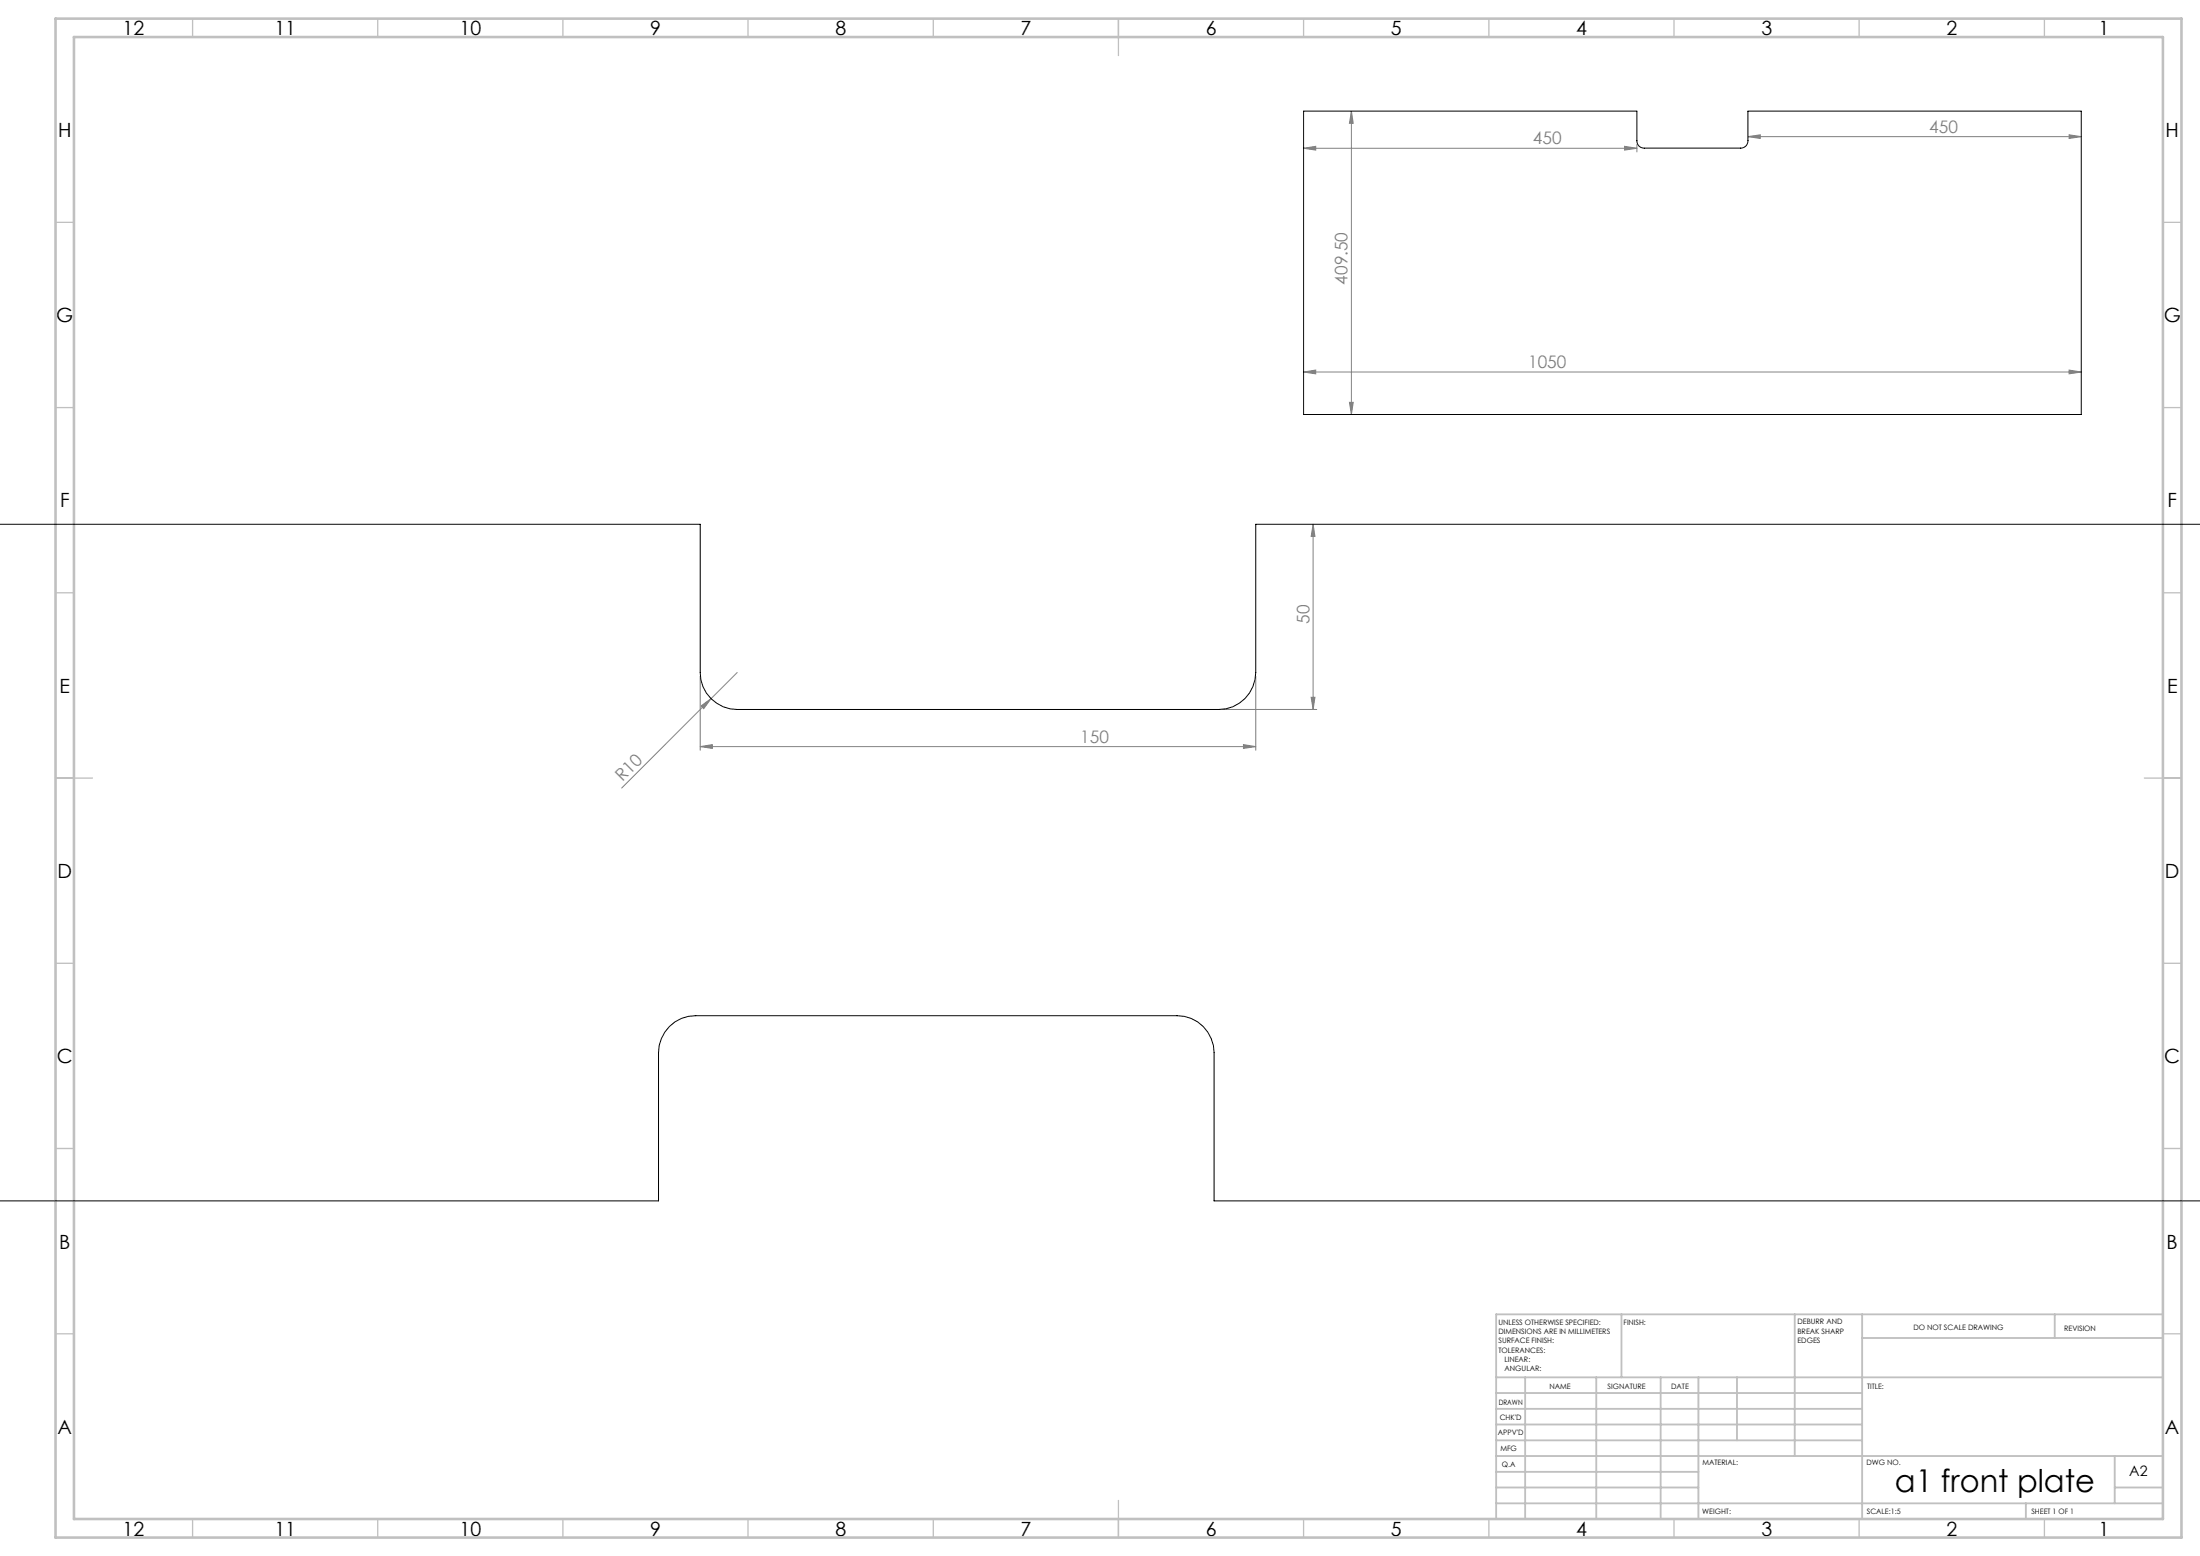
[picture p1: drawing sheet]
<svg xmlns="http://www.w3.org/2000/svg" width="594mm" height="420mm" viewBox="0 0 594 420" stroke-linecap="round" stroke-linejoin="round" font-family="sans-serif">
<g fill="none" stroke="#808080" stroke-width=".27">
<path d="M364.9 30l.5 3.3h-1.1zM364.9 30v81.9M438.6 39.5l3.4 .5-3.4 .5zM442 39v2M471.9 36.9l3.4-.5v1zM471.9 36.9h90M558.7 36.4l3.2 .5-3.2 .5zM352 40l3.2-.5v1zM352 40h90M558.7 99.9l3.2 .5-3.2 .5zM352 100.4l3.2-.5v1zM352 100.4h209.9"/>
<path d="M364.3 108.6h1.1l-.5 3.3zM354.5 141.5l.5 3.3h-1zM354.5 141.5v50M189.1 182.5v20M189.3 190.6l2.7-2-2 2.7zM199 181.5l-31.1 31.2M330 191.5h25.5M339.1 182.5v20M354 188.2h1l-.5 3.3zM189.1 201.5l3.2-.5v1zM189.1 201.5h150M335.7 201l3.4 .5-3.4 .5z"/>
</g>
<g fill="none" stroke="#c0c0c0" stroke-width=".35">
<path d="M52 5v5M102 5v5M152 5v5M202 5v5M252 5v5M302 5v10M352 5v5M402 5v5M452 5v5M502 5v5M552 5v5M15 60h5"/>
<path d="M584 60h5M15 110h5M584 110h5M15 160h5M584 160h5M15 210h10M579 210h10M15 260h5M584 260h5M15 310h5M584 310h5M15 360h5"/>
<path d="M584 360h5M52 410v5M102 410v5M152 410v5M202 410v5M252 410v5M302 405v10M352 410v5M402 410v5M452 410v5M502 410v5M552 410v5"/>
</g>
<g fill="none" stroke="#c0c0c0" stroke-width=".5">
<path d="M437.8 354.8v17M484.6 354.8v38.2M502.8 354.8v55.2M554.8 354.8v6.4M584 354.8h-180v55.2M404 371.8h180M404 376h98.8M411.8 371.8v38.2M431 371.8v38.2M448.4 371.8v38.2M458.6 371.8v38.2M469 371.8v17"/>
<path d="M502.8 361.2h81.2M404 388.8h98.8M404 384.5h98.8M404 380.3h98.8M404 397.3h54.6M404 393h180M571 393v12.8M404 405.8h180M404 401.5h54.6M547 405.8v4.2M571 401.5h13"/>
</g>
<path d="M15 5h574v410h-574zM20 10h564v400h-564z" fill="none" stroke="#c0c0c0" stroke-width=".7"/>
<g fill="#808080">
<path d="M189.3 190.6l2.7-2-2 2.7z"/>
<path d="M558.7 99.9l3.2 .5-3.2 .5zM352 100.4l3.2-.5v1zM438.6 39.5l3.4 .5-3.4 .5zM352 40l3.2-.5v1z"/>
<path d="M471.9 36.9l3.4-.5v1zM558.7 36.4l3.2 .5-3.2 .5zM189.1 201.5l3.2-.5v1zM335.7 201l3.4 .5-3.4 .5z"/>
<path d="M354 188.2h1l-.5 3.3zM354.5 141.5l.5 3.3h-1z"/>
<path d="M364.3 108.6h1.1l-.5 3.3zM364.9 30l.5 3.3h-1.1z"/>
</g>
<path d="M352 30h90v8a1.93 1.93 0 0 0 1.9 2h26a1.93 1.93 0 0 0 2-2v-8h90v81.9h-209.9zM-.1 141.5h189.2v40a10 10 0 0 0 9.9 10h130a10 10 0 0 0 10.1-10v-40h255M-.1 324.1h177.9v-40a10 10 0 0 1 10-9.9h130a10 10 0 0 1 10 9.9v40h266.3" fill="none" stroke="#000" stroke-width=".27"/>
<text font-size="8.5" x="511.6" y="402.7">a1 front plate</text>
<g font-size="5.3">
<text x="33.1" y="9.5">12</text>
<text x="74.1" y="9.5">11</text>
<text x="124.1" y="9.5">10</text>
<text x="175.6" y="9.5">9</text>
<text x="225.6" y="9.5">8</text>
<text x="275.6" y="9.5">7</text>
<text x="325.6" y="9.5">6</text>
<text x="375.6" y="9.5">5</text>
<text x="425.6" y="9.5">4</text>
<text x="475.6" y="9.5">3</text>
<text x="525.6" y="9.5">2</text>
<text x="566.6" y="9.5">1</text>
<text x="15.7" y="37">H</text>
<text x="584.7" y="37">H</text>
<text x="15.2" y="87">G</text>
<text x="584.2" y="87">G</text>
<text x="16.2" y="137">F</text>
<text x="585.2" y="137">F</text>
<text x="16.1" y="187">E</text>
<text x="585.1" y="187">E</text>
<text x="15.5" y="237">D</text>
<text x="584.5" y="237">D</text>
<text x="15.4" y="287">C</text>
<text x="584.4" y="287">C</text>
<text x="16" y="337.1">B</text>
<text x="585" y="337.1">B</text>
<text x="15.5" y="387">A</text>
<text x="584.5" y="387">A</text>
<text x="33.1" y="414.5">12</text>
<text x="74.1" y="414.5">11</text>
<text x="124.1" y="414.5">10</text>
<text x="175.6" y="414.5">9</text>
<text x="225.6" y="414.5">8</text>
<text x="275.6" y="414.5">7</text>
<text x="325.6" y="414.5">6</text>
<text x="375.6" y="414.5">5</text>
<text x="425.6" y="414.5">4</text>
<text x="475.6" y="414.5">3</text>
<text x="525.6" y="414.5">2</text>
<text x="566.6" y="414.5">1</text>
</g>
<g font-size="4.7" fill="#808080">
<text x="520.9" y="35.9">450</text>
<text x="413.9" y="39">450</text>
<text x="363.9" y="76.8" transform="rotate(-90 363.9 76.8)">409.50</text>
<text x="412.6" y="99.4">1050</text>
<text x="353.5" y="168.4" transform="rotate(-90 353.5 168.4)">50</text>
<text x="291.7" y="200.5">150</text>
<text x="168.1" y="211.1" transform="rotate(-45 168.1 211.1)">R10</text>
</g>
<text font-size="3.9" x="574.9" y="398.5">A2</text>
<g font-size="2">
<text x="404.6" y="357.6">UNLESS OTHERWISE SPECIFIED:</text>
<text x="438.4" y="357.6">FINISH:</text>
<text x="485.3" y="357.5">DEBURR AND</text>
<text x="485.3" y="360">BREAK SHARP</text>
<text x="516.6" y="359">DO NOT SCALE DRAWING</text>
<text x="557.3" y="359.2">REVISION</text>
<text x="404.6" y="360.1">DIMENSIONS ARE IN MILLIMETERS</text>
<text x="404.6" y="362.6">SURFACE FINISH:</text>
<text x="404.6" y="365.1">TOLERANCES:</text>
<text x="485.3" y="362.5">EDGES</text>
<text x="406.2" y="367.6">LINEAR:</text>
<text x="406.2" y="370.1">ANGULAR:</text>
<text x="418.3" y="375">NAME</text>
<text x="434" y="374.9">SIGNATURE</text>
<text x="451.2" y="374.9">DATE</text>
<text x="504.1" y="374.9">TITLE:</text>
<text x="404.6" y="379.1">DRAWN</text>
<text x="404.9" y="383.3">CHK'D</text>
<text x="404.4" y="387.4">APPV'D</text>
<text x="405.1" y="391.8">MFG</text>
<text x="405.5" y="396">Q.A</text>
<text x="459.6" y="395.5">MATERIAL:</text>
<text x="504" y="395.5">DWG NO.</text>
<text x="459.6" y="408.5">WEIGHT:</text>
<text x="504.1" y="408.6">SCALE:1:5</text>
<text x="548.5" y="408.6">SHEET 1 OF 1</text>
</g>
</svg>
